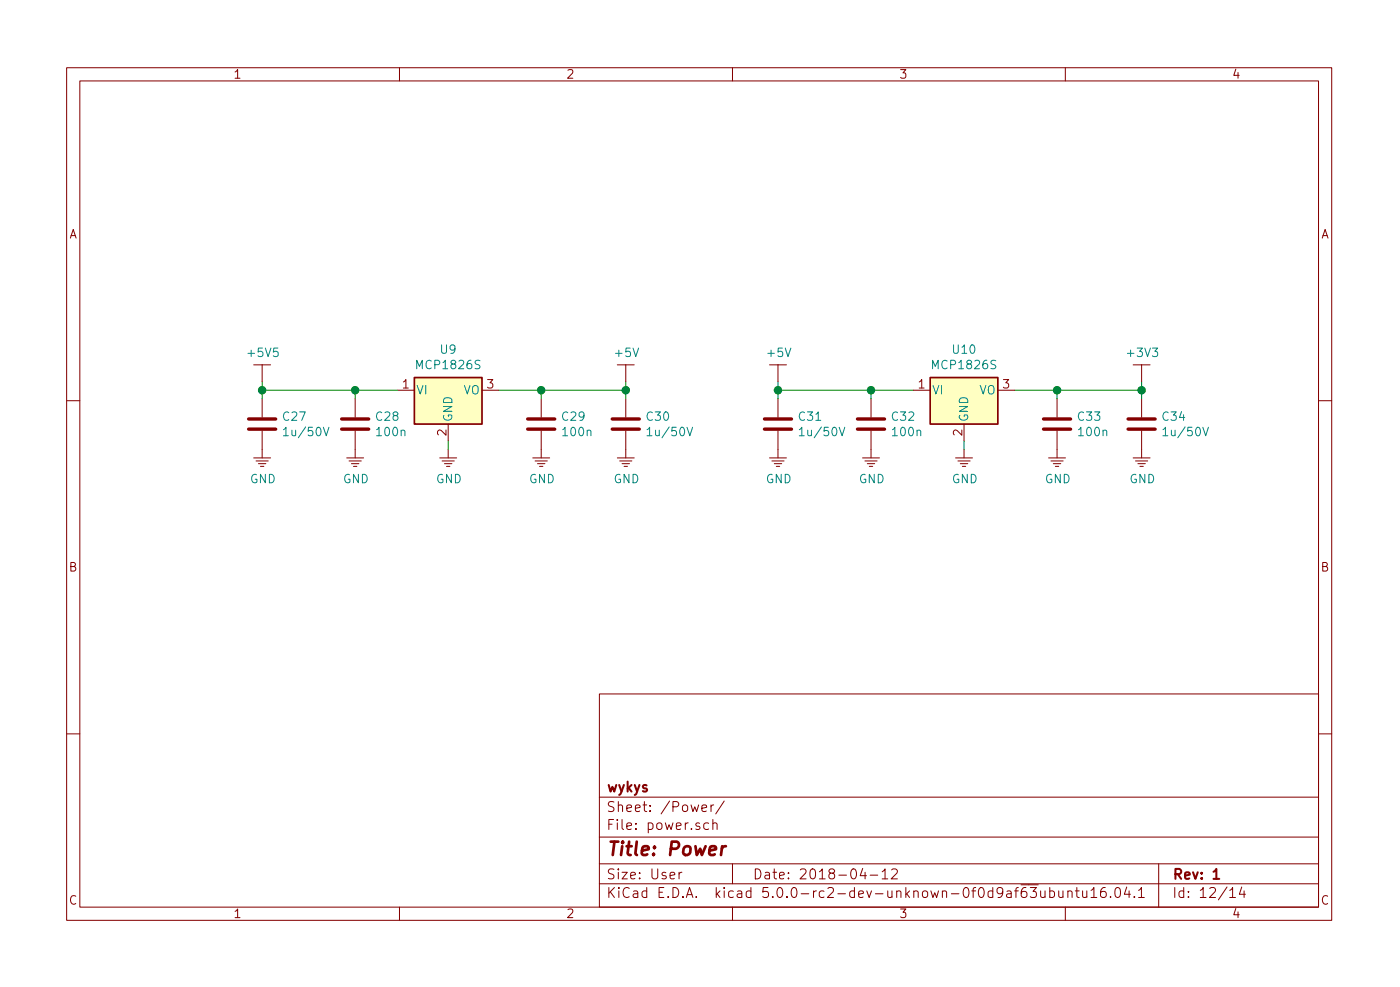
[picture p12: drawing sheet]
<svg xmlns="http://www.w3.org/2000/svg" width="210mm" height="148mm" viewBox="0 0 210 148" stroke-linecap="round" stroke-linejoin="round" font-family="sans-serif">
<g fill="none" stroke="#840000" stroke-width=".15">
<path d="M10 10.2h190v128h-190zM12 12.1h186v124.1h-186zM60 10.2v1.9M110 10.2v1.9M160 10.2v1.9M38.1 54.8h2.5M39.4 54.8v2.5M39.4 59.9v2.7M53.3 59.9v2.7M59.7 58.6h2.5M72.4 58.6h2.5M81.3 59.9v2.7"/>
<path d="M92.7 54.8h2.5M94 54.8v2.5M94 59.9v2.7M115.6 54.8h2.5M116.8 54.8v2.5M116.8 59.9v2.7M130.8 59.9v2.7M137.2 58.6h2.5M149.9 58.6h2.5M158.7 59.9v2.7M170.2 54.8h2.5M171.4 54.8v2.5"/>
<path d="M171.4 59.9v2.7M10 60.2h2M38.1 68.7h2.5M38.5 69.2h1.8M38.8 69.6h1.1M39.1 70h.5M39.4 64.7v4M52.1 68.7h2.5M52.4 69.2h1.9M52.8 69.6h1.1M53.1 70h.5M53.3 64.7v4"/>
<path d="M66 68.7h2.6M66.4 69.2h1.8M66.8 69.6h1.1M67.1 70h.5M67.3 63.7v2.5M67.3 67.5v1.2M80 68.7h2.5M80.4 69.2h1.8M80.7 69.6h1.1M81 70h.5M81.3 64.7v4M92.7 68.7h2.5"/>
<path d="M93.1 69.2h1.8M93.4 69.6h1.1M93.7 70h.5M94 64.7v4M115.6 68.7h2.5M115.9 69.2h1.9M116.3 69.6h1.1M116.6 70h.5M116.8 64.7v4M129.5 68.7h2.6M129.9 69.2h1.8M130.3 69.6h1.1"/>
<path d="M130.6 70h.5M130.8 64.7v4M143.5 68.7h2.5M143.9 69.2h1.8M144.2 69.6h1.1M144.5 70h.5M144.8 63.7v2.5M144.8 67.5v1.2M157.5 68.7h2.5M157.8 69.2h1.9M158.2 69.6h1.1M158.5 70h.5"/>
<path d="M158.7 64.7v4M170.2 68.7h2.5M170.5 69.2h1.9M170.9 69.6h1.1M171.2 70h.5M171.4 64.7v4M198 60.2h2M10 110.2h2M90 104.2h108v32h-108zM90 119.7h108M198 110.2h2M60 136.2v2"/>
<path d="M90 132.7h108M90 129.7h108M90 125.7h108M102 130.9v1M102.4 130.9l-.3 .1-.1 .2M105.4 121.3l.7-.1v-.3l-.5-.1-.2 .2 .1 .8h.1h.5M106.4 123.6a.48 .48 0 0 0-.7 .2v.4a.48 .48 0 0 0 .7 .2M106.8 120.8v1M107.1 123.7a.38 .38 0 0 1 .6 0v.8M107.1 123v1.5M107.2 120.8l-.4 .2v.1M108.8 120.3l-1.3 1.9"/>
<path d="M110 129.7v3M110 136.2v2M129.6 130.4l-.4 1.1h.9M129.9 130.9v1M130.7 131.4h1.1M132.5 130.9l.4-.5v1.5M132.5 131.9h.8M133.9 130.6l.2-.2 .5 .1a.37 .37 0 0 1 .1 .6l-.9 .8h1M154.5 132.8h1.4M154.7 133.2h1l-.6 .6 .4 .1a.61 .61 0 0 1 .1 .7l-.2 .1h-.5l-.2-.1M156.3 133.7v.8a.39 .39 0 0 0 .6 .1M156.9 133.7v1"/>
<path d="M157.7 133.8l.4-.1 .3 .3-.1 .6-.2 .1h-.4M157.7 133.2v1.5M159 133.7v.8a.37 .37 0 0 0 .6 .1M159.6 133.7v1M160 136.2v2M160.4 133.9a.38 .38 0 0 1 .6 0v.8M160.4 133.7v1M161.5 133.7h.6M161.7 133.2v1.3l.2 .2h.2M162.6 133.7v1h.4l.2-.1M163.2 133.7v1M163.9 133.7l.4-.5v1.5"/>
<path d="M163.9 134.7h.8M166 133.2a.62 .62 0 0 0-.7 .7v.6a.48 .48 0 0 0 .8 .1v-.5l-.1-.2-.4-.1-.3 .3M166.8 134.6l.1 .1h-.1h-.1h.1M167.6 133.4a.37 .37 0 0 1 .3-.2 .37 .37 0 0 1 .3 .3l.1 .3a.72 .72 0 0 1-.4 .9h-.3a1.2 1.2 0 0 1 0-1.3zM169.2 133.2l-.3 1h.9M169.6 133.7v1M170.4 134.6v.1h-.1l.1-.1v.1M171 133.7l.4-.5v1.5M171 134.7h.9M174 129.7v6.5M184.7 133.7l.4-.5v1.5M184.7 134.7h.8"/>
<path d="M186.5 133.2l-.4 1h.9M186.8 133.7v1"/>
</g>
<path d="M182.2 130.9l.5-.5v1.5M182.2 131.9h.9" fill="none" stroke="#840000" stroke-width=".3"/>
<path d="M108.5 127l-.2 1.4M109 127a.54 .54 0 0 0-.6 .4" fill="none" stroke="#840000" stroke-width=".41"/>
<g fill="#ffffc2" stroke="#ffffc2" stroke-width=".15">
<path d="M62.2 56.7h10.2v7h-10.2z"/>
<path d="M139.7 56.7h10.2v7h-10.2z"/>
</g>
<path d="M62.2 56.7h10.2v7h-10.2zM139.7 56.7h10.2v7h-10.2z" fill="none" stroke="#840000" stroke-width=".25"/>
<g fill="none" stroke="#840000" stroke-width=".51">
<path d="M37.3 64.4h4.1M37.3 62.9h4.1M51.3 64.4h4.1M51.3 62.9h4.1M79.2 64.4h4.1M79.2 62.9h4.1M91.9 64.4h4.1M91.9 62.9h4.1M114.8 64.4h4.1M114.8 62.9h4.1M128.8 64.4h4M128.8 62.9h4"/>
<path d="M156.7 64.4h4.1M156.7 62.9h4.1M169.4 64.4h4.1M169.4 62.9h4.1"/>
</g>
<path d="M42.6 64.5l.4-.4v1.3M42.6 65.4h.7M48.6 64.1l.4 1.3 .4-1.3M97.2 64.5l.4-.4v1.3M97.2 65.4h.7M103.2 64.1l.4 1.3 .4-1.3M120 64.5l.4-.4v1.3M120 65.4h.8M126 64.1l.5 1.3 .4-1.3M174.7 64.5l.3-.4v1.3M174.7 65.4h.7M180.6 64.1l.5 1.3 .4-1.3" fill="none" stroke="#008484" stroke-width=".15"/>
<g fill="none" stroke="#008400" stroke-width=".15">
<path d="M39.4 58.6h20.3M39.4 57.3v2.6M53.3 58.6v1.3M74.9 58.6h19.1M81.3 58.6v1.3M94 57.3v2.6M116.8 58.6h20.4M116.8 57.3v2.6M130.8 58.6v1.3M152.4 58.6h19M158.7 58.6v1.3M171.4 57.3v2.6"/>
<path d="M67.3 66.2v1.3M144.8 66.2v1.3"/>
</g>
<g fill="#008400" stroke="#008400" stroke-width=".25">
<circle cx="53.3" cy="58.6" r=".51"/>
<circle cx="81.3" cy="58.6" r=".51"/>
<circle cx="39.4" cy="58.6" r=".51"/>
<circle cx="94" cy="58.6" r=".51"/>
<circle cx="130.8" cy="58.6" r=".51"/>
<circle cx="158.8" cy="58.6" r=".51"/>
<circle cx="116.8" cy="58.6" r=".51"/>
<circle cx="171.5" cy="58.6" r=".51"/>
</g>
<text font-size="2.8" fill="#840000" x="91" y="128.5">Title: Power</text>
<g font-size="2.1" fill="#840000">
<text x="91" y="118.9">wykys</text>
<text x="91" y="124.6">File: power.sch</text>
<text x="91" y="121.9">Sheet: /Power/</text>
<text x="91" y="134.8">KiCad E.D.A. kicad 5.0.0-rc2-dev-unknown-0f0d9af63ubuntu16.04.1</text>
<text x="91" y="132">Size: User</text>
<text x="113" y="132">Date: 2018-04-12</text>
<text x="176" y="132">Rev: 1</text>
<text x="176" y="134.8">Id: 12/14</text>
</g>
<g font-size="1.8" fill="#840000">
<text x="35" y="11.8">1</text>
<text x="85" y="11.8">2</text>
<text x="135" y="11.8">3</text>
<text x="185" y="11.8">4</text>
<text x="10.4" y="35.8">A</text>
<text x="198.4" y="35.8">A</text>
<text x="60.5" y="58.3">1</text>
<text x="73.2" y="58.3">3</text>
<text x="137.9" y="58.3">1</text>
<text x="150.6" y="58.3">3</text>
<text x="67.1" y="65.4" transform="rotate(-90 67.1 65.4)">2</text>
<text x="144.5" y="65.4" transform="rotate(-90 144.5 65.4)">2</text>
<text x="10.4" y="85.8">B</text>
<text x="198.4" y="85.8">B</text>
<text x="10.4" y="135.8">C</text>
<text x="35" y="137.8">1</text>
<text x="85" y="137.8">2</text>
<text x="135" y="137.8">3</text>
<text x="185" y="137.8">4</text>
<text x="198.4" y="135.8">C</text>
</g>
<g font-size="1.8" fill="#008484">
<text x="37.4" y="53.6">+5V5</text>
<text x="66.2" y="53.1">U9</text>
<text x="92.5" y="53.6">+5V</text>
<text x="115.4" y="53.6">+5V</text>
<text x="143.2" y="53.1">U10</text>
<text x="169.5" y="53.6">+3V3</text>
<text x="62.5" y="59.2">VI</text>
<text x="62.8" y="55.4">MCP1826S</text>
<text x="69.6" y="59.2">VO</text>
<text x="140" y="59.2">VI</text>
<text x="140.3" y="55.4">MCP1826S</text>
<text x="147" y="59.2">VO</text>
<text x="42.6" y="63.2">C27</text>
<text x="43.1" y="65.5">1u/50V</text>
<text x="56.5" y="63.2">C28</text>
<text x="56.7" y="65.5">100n</text>
<text x="67.9" y="63.4" transform="rotate(-90 67.9 63.4)">GND</text>
<text x="84.5" y="63.2">C29</text>
<text x="84.7" y="65.5">100n</text>
<text x="97.2" y="63.2">C30</text>
<text x="97.7" y="65.5">1u/50V</text>
<text x="120" y="63.2">C31</text>
<text x="120.6" y="65.5">1u/50V</text>
<text x="134" y="63.2">C32</text>
<text x="134.2" y="65.5">100n</text>
<text x="145.4" y="63.4" transform="rotate(-90 145.4 63.4)">GND</text>
<text x="162" y="63.2">C33</text>
<text x="162.1" y="65.5">100n</text>
<text x="174.7" y="63.2">C34</text>
<text x="175.2" y="65.5">1u/50V</text>
<text x="37.5" y="72.6">GND</text>
<text x="51.5" y="72.6">GND</text>
<text x="65.5" y="72.6">GND</text>
<text x="79.5" y="72.6">GND</text>
<text x="92.2" y="72.6">GND</text>
<text x="115" y="72.6">GND</text>
<text x="129" y="72.6">GND</text>
<text x="143" y="72.6">GND</text>
<text x="156.9" y="72.6">GND</text>
<text x="169.6" y="72.6">GND</text>
</g>
</svg>
